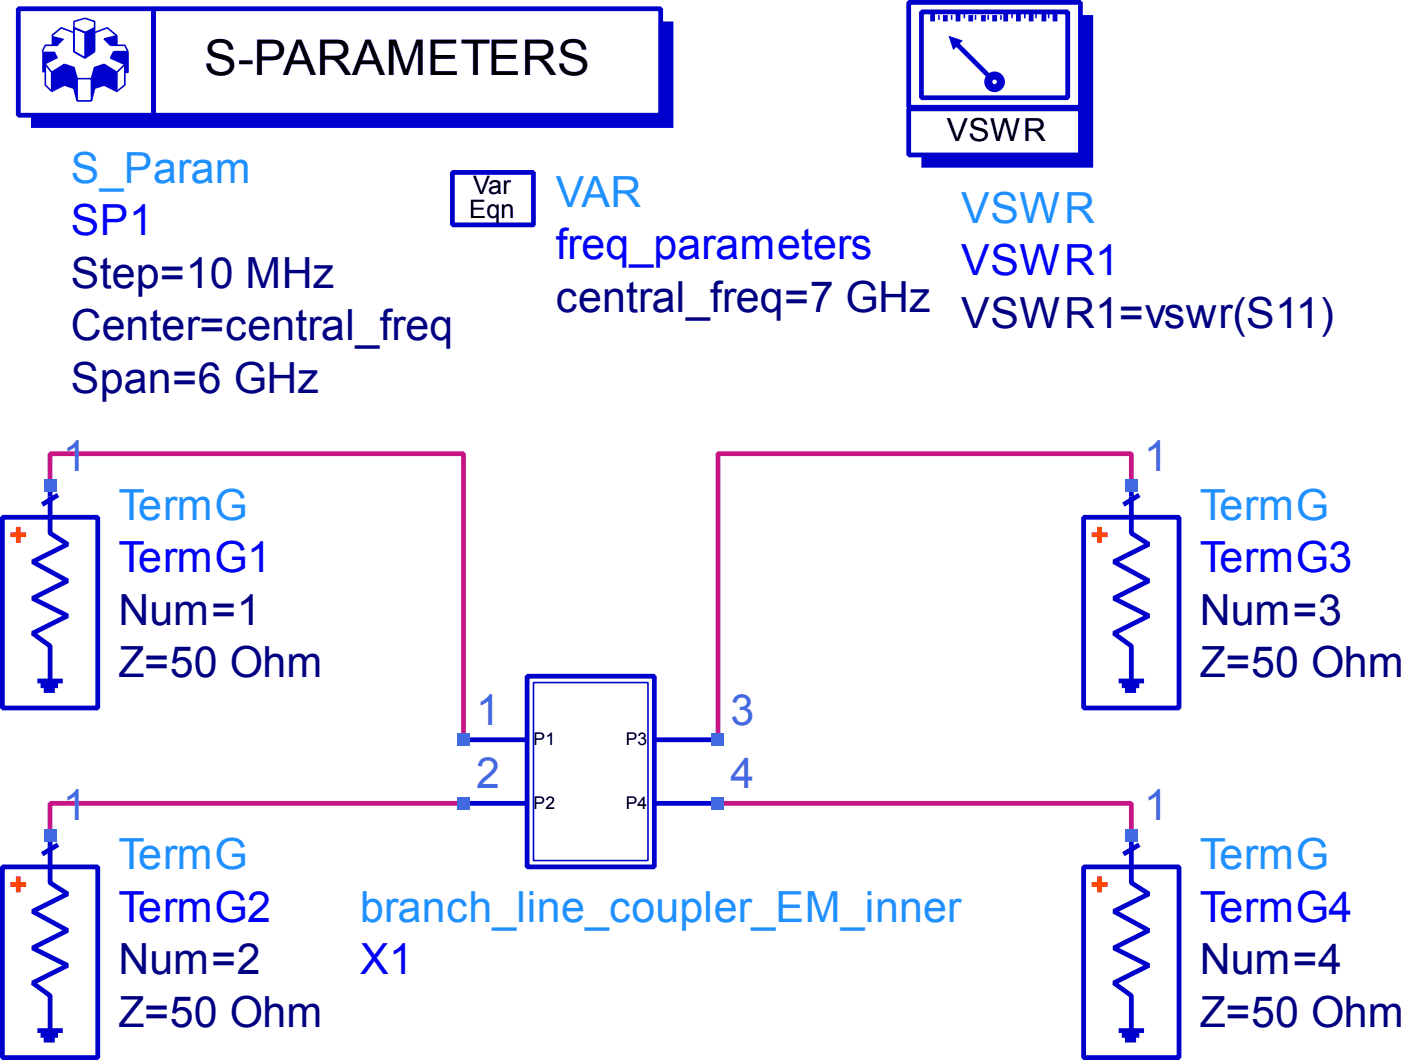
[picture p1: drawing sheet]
<svg xmlns="http://www.w3.org/2000/svg" width="279mm" height="211mm" viewBox="0 0 279 211" stroke-linecap="round" stroke-linejoin="round" font-family="sans-serif">
<path d="M10 96.6v-6.4h82.1v56.9M224.9 96.6v-6.4h-82.2v56.9M92.1 159.8h-82.1v6.3M142.7 159.8h82.2v6.3" fill="none" stroke="#c71585" stroke-width=".95" stroke-linecap="butt"/>
<g fill="none" stroke="#0000cd" stroke-width=".95" stroke-linecap="butt">
<path d="M3.6 1.7h26.9v21.2h-26.9zM30.5 1.7h100.8v21.2h-100.8zM10 96.6v9.5l3.4 2.2-6.9 3.4 6.9 3.8-6.9 3.5 6.9 3.5-6.9 3.5 3.5 2.5v6.9M11.5 98.5l-3.1 1.9M224.9 96.6v9.5l3.5 2.2-7 3.4 7 3.8-7 3.5 7 3.5-7 3.5 3.5 2.5v6.9M226.5 98.5l-3.2 1.9M.5 102.9h18.9v37.9h-18.9zM215.4 102.9h19v37.9h-19zM7.4 135.4h5.1M8.1 136.4h3.4M8.7 137.3h2.2M222.4 135.4h5"/>
<path d="M223 136.4h3.5M223.6 137.3h2.2M.5 172.4h18.9v38h-18.9zM10 166.1v9.5l3.4 2.2-6.9 3.5 6.9 3.8-6.9 3.5 6.9 3.4-6.9 3.5 3.5 2.5v7M11.5 168l-3.1 1.9M215.4 172.4h19v38h-19zM224.9 166.1v9.5l3.5 2.2-7 3.5 7 3.8-7 3.5 7 3.4-7 3.5 3.5 2.5v7M226.5 168l-3.2 1.9M7.4 205h5.1M8.1 205.9h3.4M8.7 206.9h2.2M222.4 205h5"/>
<path d="M223 205.9h3.5M223.6 206.9h2.2"/>
</g>
<path d="M2.1 106.4h3.1M3.6 104.8v3.1M217 106.4h3.2M218.6 104.8v3.1M2.1 175.9h3.1M3.6 174.3v3.2M217 175.9h3.2M218.6 174.3v3.2" fill="none" stroke="#ff4500" stroke-width=".95" stroke-linecap="butt"/>
<g fill="none" stroke="#0000cd" stroke-width=".32">
<path d="M10.3 14.4l2.5-1.6v4.1l-2.5 1.3zM10.3 14.4l-1.3-1.6v4.1l1.3 1.3M11.5 9h-2.5l-.6 1.3M12.8 12.8l1.9 .6v4.1l-1.9-.6M14.7 4.3l2.2-.7 1.9 .7v1.2l-1.9 1-2.2-1zM14.7 5.5v4.8l2.2 1.2 1.9-1.2v-4.8M14.7 6.5l-2.5-1-1.9 1.6M14.7 17.5l.6 2.6M14.7 13.4l.6 2.2M15.3 15.6v4.5M15.3 15.6h2.9M18.2 15.6v4.5"/>
<path d="M18.8 6.5l2.5-1 1.9 1.6M18.8 17.5l-.6 2.6M18.8 13.4l-.6 2.2M20.7 12.8l2.5 1.6v3.8l-2.5-1.3zM20.7 12.8l-1.9 .6v4.1l1.9-.6M23.2 9v-1.9l-2.5 .6 1.3 1.3h2.8l.6 1.3M23.2 14.4l1.6-1.6v4.1l-1.6 1.3M25.4 10.3v4.1h-.6M25.4 10.3h-2.8l-.6 1.2 2.8 1.3M15.3 20.1h2.9"/>
</g>
<g fill="#0000cd">
<path d="M6.2 22.9h125.1v-18.6h2.6v21.1h-127.7z"/>
<path d="M16.9 6.5l1.9-1v4.8l-1.9 1.2z"/>
</g>
<path d="M14.7 5.5l2.2 1v5l-2.2-1.2zM14.7 5.5l2.2 1" fill="none" stroke="#0000cd" stroke-width=".32"/>
<g fill="#0000cd">
<path d="M18.8 13.4v4.1l-.6 2.6v-4.5z"/>
<path d="M10.3 14.4l2.5-1.6v4.1l-2.5 1.3z"/>
<path d="M18.8 13.4l1.9-.6v4.1l-1.9 .6z"/>
<path d="M20.7 12.8l2.5 1.6v3.8l-2.5-1.3z"/>
<path d="M22.6 10.3h2.8v4.1h-.6v-1.6l-2.8-1.3z"/>
<path d="M20.7 7.7l2.5-.6v1.9h-1.2z"/>
<path d="M12.8 12.8l1.9 .6 .6 2.2v4.5l-.6-2.6-1.9-.6z"/>
<path d="M10.3 7.1l2.5 .6-1.3 1.3h-1.2z"/>
<path d="M8.4 10.3h2.5l.6 1.2-2.5 1.3v1.6h-.6z"/>
</g>
<path d="M89.9 34.3h16.1v10.4h-16.1z" fill="none" stroke="#0000cd" stroke-width=".95" stroke-linecap="butt"/>
<path d="M90.2 44.7h15.8v-10.1h.4v10.4h-16.2z" fill="#0000cd"/>
<path d="M180.6 .5h34.2v20.8h-34.2zM183.2 2.4h29.1v17h-29.1zM189.8 8.4l7 6.9M180.6 21.7h34.2v9.1h-34.2z" fill="none" stroke="#0000cd" stroke-width=".95" stroke-linecap="butt"/>
<circle cx="197.7" cy="16.3" r="1.26" fill="none" stroke="#0000cd" stroke-width="1.6" stroke-linecap="butt"/>
<path d="M188.5 7.1l2.9 1-1.9 1.9z" fill="#0000cd"/>
<path d="M186.6 3v1M189.2 3v1M191.7 2.7v.9M193.9 3v1M196.4 3v1M199 3v1M201.2 2.7v.9M203.7 2.7v.9M205.9 2.7v.9M208.5 2.7v.9" fill="none" stroke="#0000cd" stroke-width=".32"/>
<path d="M185.4 2.7v1.6M187.9 3v1.3M190.4 2.7v1.6M193 3v1.3M195.5 3v1.3M197.7 3v1.3M199.9 2.7v1.6M202.5 2.7v1.6M205 2.7v1.6M207.5 2.7v1.6M209.7 2.7v1.6" fill="none" stroke="#0000cd" stroke-width=".95" stroke-linecap="butt"/>
<path d="M183.2 30.8h31.6v-27.8h2.5v30.3h-34.1z" fill="#0000cd"/>
<path d="M104.8 134.5h25.3v37.9h-25.3zM92.1 159.8h12.7M92.1 147.1h12.7M130.1 159.8h12.6M130.1 147.1h12.6" fill="none" stroke="#0000cd" stroke-width=".95" stroke-linecap="butt"/>
<path d="M106 135.8h22.8v35.4h-22.8z" fill="none" stroke="#0000cd" stroke-width=".32"/>
<g fill="#4169e1">
<path d="M8.7 164.8h2.5v2.6h-2.5z"/>
<path d="M8.7 95.3h2.5v2.5h-2.5z"/>
<path d="M90.9 158.5h2.5v2.6h-2.5z"/>
<path d="M90.9 145.9h2.5v2.5h-2.5z"/>
<path d="M141.4 158.5h2.6v2.6h-2.6z"/>
<path d="M141.4 145.9h2.6v2.5h-2.6z"/>
<path d="M223.6 164.8h2.6v2.6h-2.6z"/>
<path d="M223.6 95.3h2.6v2.5h-2.6z"/>
</g>
<text font-size="9.8" x="40.6" y="15">S-PARAMETERS</text>
<g font-size="8.5" fill="#1e90ff">
<text x="14.1" y="36.4">S_Param</text>
<text x="110.5" y="41.1">VAR</text>
<text x="191.1" y="44.3">VSWR</text>
<text x="23.5" y="103.4">TermG</text>
<text x="238.5" y="103.4">TermG</text>
<text x="23.5" y="172.9">TermG</text>
<text x="238.5" y="172.9">TermG</text>
<text x="71.6" y="183.4">branch_line_coupler_EM_inner</text>
</g>
<g font-size="8.5" fill="#00f">
<text x="14.1" y="46.8">SP1</text>
<text x="110.5" y="51.6">freq_parameters</text>
<text x="191.1" y="54.7">VSWR1</text>
<text x="23.5" y="113.8">TermG1</text>
<text x="238.5" y="113.8">TermG3</text>
<text x="23.5" y="183.4">TermG2</text>
<text x="238.5" y="183.4">TermG4</text>
<text x="71.6" y="193.8">X1</text>
</g>
<g font-size="8.5" fill="#000080">
<text x="14.1" y="57.2">Step=10 MHz</text>
<text x="110.5" y="62">central_freq=7 GHz</text>
<text x="191.1" y="65.1">VSWR1=vswr(S11)</text>
<text x="14.1" y="67.7">Center=central_freq</text>
<text x="14.1" y="78.1">Span=6 GHz</text>
<text x="23.5" y="124.3">Num=1</text>
<text x="238.5" y="124.3">Num=3</text>
<text x="23.5" y="134.7">Z=50 Ohm</text>
<text x="238.5" y="134.7">Z=50 Ohm</text>
<text x="23.5" y="193.8">Num=2</text>
<text x="238.5" y="193.8">Num=4</text>
<text x="23.5" y="204.2">Z=50 Ohm</text>
<text x="238.5" y="204.2">Z=50 Ohm</text>
</g>
<g font-size="8.5" fill="#4169e1">
<text x="12.5" y="93.6">1</text>
<text x="227.4" y="93.6">1</text>
<text x="94.7" y="144.2">1</text>
<text x="145.2" y="144.2">3</text>
<text x="94.7" y="156.8">2</text>
<text x="145.2" y="156.8">4</text>
<text x="12.5" y="163.1">1</text>
<text x="227.4" y="163.1">1</text>
</g>
<text font-size="6.3" x="188.2" y="28">VSWR</text>
<g font-size="5.1">
<text x="94" y="38.7">Var</text>
<text x="93.2" y="43.4">Eqn</text>
</g>
<g font-size="3.5">
<text x="106" y="148.2">P1</text>
<text x="124.4" y="148.2">P3</text>
<text x="106" y="160.8">P2</text>
<text x="124.4" y="160.8">P4</text>
</g>
</svg>
